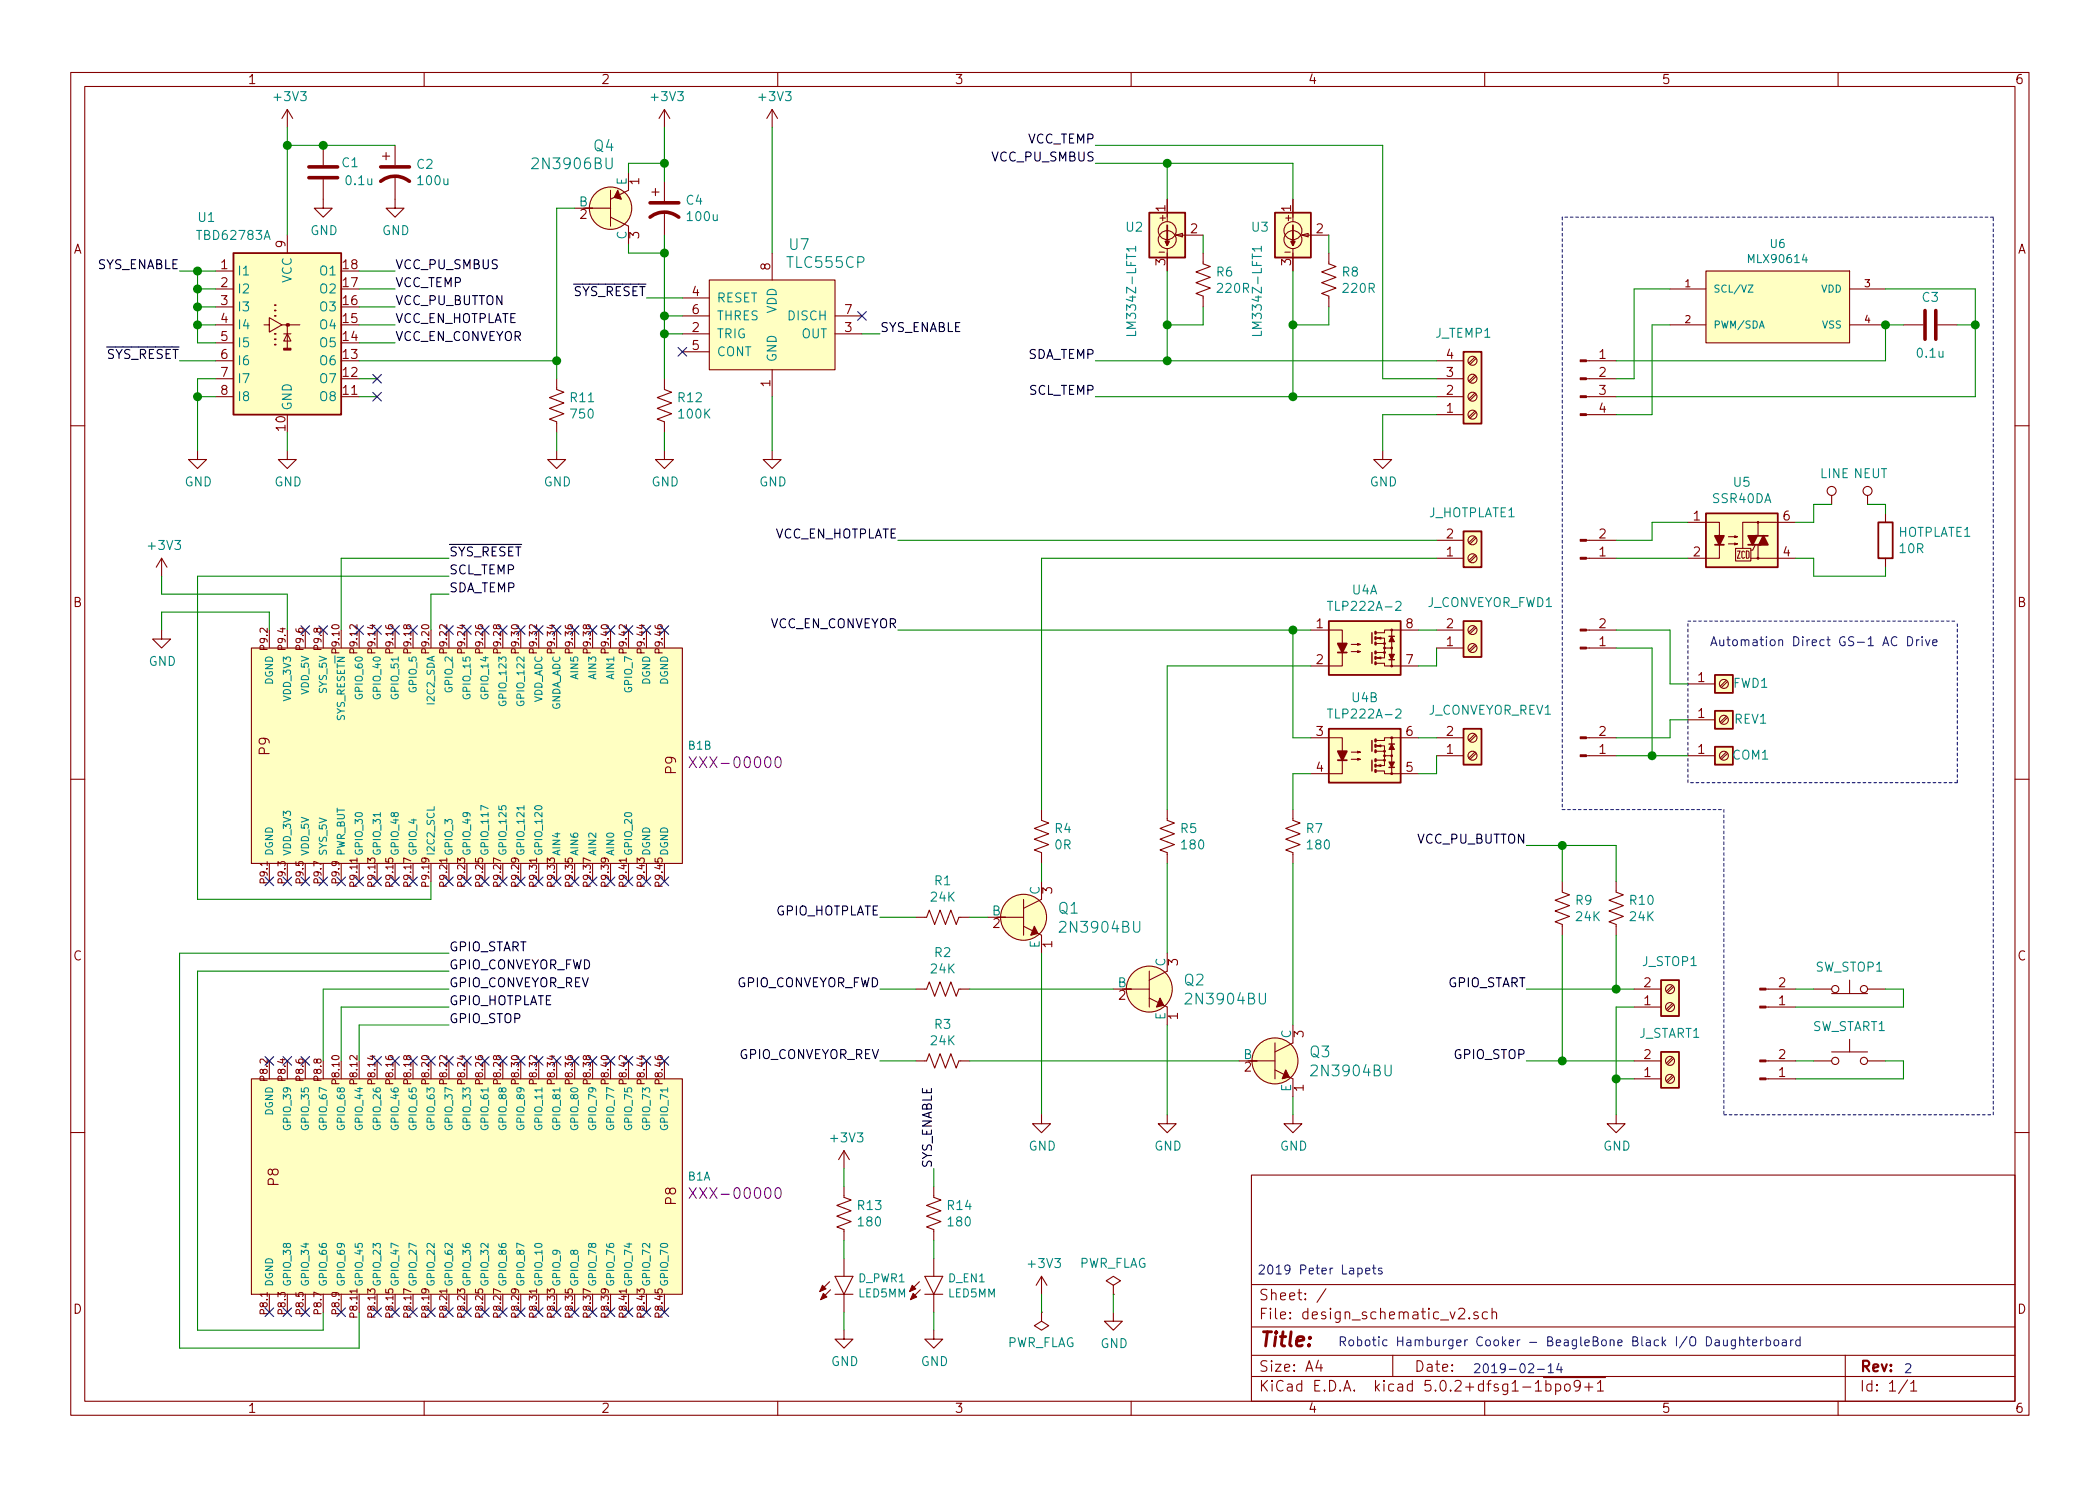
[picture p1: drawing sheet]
EESchema Schematic File Version 4
LIBS:design_schematic_v2-cache
EELAYER 26 0
EELAYER END
$Descr A4 11693 8268
encoding utf-8
Sheet 1 1
Title ""
Date ""
Rev ""
Comp ""
Comment1 ""
Comment2 ""
Comment3 ""
Comment4 ""
$EndDescr
$Comp
L Transistor_Array:TBD62783A U1
U 1 1
P 1600 1800
F 0 "U1" H 1150 2400 50  0000 C CNN
F 1 "TBD62783A" H 1300 2300 50  0000 C CNN
F 2 "Silicon-Standard:DIP18" H 1600 1250 50  0001 C CNN
F 3 "http://toshiba.semicon-storage.com/info/docget.jsp?did=30523&prodName=TBD62783APG" H 1300 2200 50  0001 C CNN
	1    1600 1800
	1    0    0    -1  
$EndComp
$Comp
L dk_Transistors-Bipolar-BJT-Single:2N3904BU Q1
U 1 1
P 5700 5100
F 0 "Q1" H 5888 5153 60  0000 L CNN
F 1 "2N3904BU" H 5888 5047 60  0000 L CNN
F 2 "digikey-footprints:TO-92-3" H 5900 5300 60  0001 L CNN
F 3 "https://www.fairchildsemi.com/datasheets/MM/MMBT3904.pdf" H 5900 5400 60  0001 L CNN
F 4 "2N3904FS-ND" H 5900 5500 60  0001 L CNN "Digi-Key_PN"
F 5 "2N3904BU" H 5900 5600 60  0001 L CNN "MPN"
F 6 "Discrete Semiconductor Products" H 5900 5700 60  0001 L CNN "Category"
F 7 "Transistors - Bipolar (BJT) - Single" H 5900 5800 60  0001 L CNN "Family"
F 8 "https://www.fairchildsemi.com/datasheets/MM/MMBT3904.pdf" H 5900 5900 60  0001 L CNN "DK_Datasheet_Link"
F 9 "/product-detail/en/on-semiconductor/2N3904BU/2N3904FS-ND/1413" H 5900 6000 60  0001 L CNN "DK_Detail_Page"
F 10 "TRANS NPN 40V 0.2A TO-92" H 5900 6100 60  0001 L CNN "Description"
F 11 "ON Semiconductor" H 5900 6200 60  0001 L CNN "Manufacturer"
F 12 "Active" H 5900 6300 60  0001 L CNN "Status"
	1    5700 5100
	1    0    0    -1  
$EndComp
$Comp
L Reference_Current:LM334Z-LFT1 U3
U 1 1
P 7200 1300
F 0 "U3" H 7070 1346 50  0000 R CNN
F 1 "LM334Z-LFT1" V 7000 1250 50  0000 R CNN
F 2 "Silicon-Standard:TO-92" H 7225 1125 50  0001 L CIN
F 3 "http://www.ti.com/lit/ds/symlink/lm134.pdf" H 7200 1300 50  0001 C CIN
	1    7200 1300
	1    0    0    -1  
$EndComp
$Comp
L Relay_SolidState:TLP222A-2 U4
U 1 1
P 7600 3600
F 0 "U4" H 7600 3925 50  0000 C CNN
F 1 "TLP222A-2" H 7600 3834 50  0000 C CNN
F 2 "Silicon-Standard:DIP08" H 7400 3400 50  0001 L CIN
F 3 "https://toshiba.semicon-storage.com/info/docget.jsp?did=17036&prodName=TLP222A" H 7550 3600 50  0001 L CNN
	1    7600 3600
	1    0    0    -1  
$EndComp
$Comp
L Relay_SolidState:TLP222A-2 U4
U 2 1
P 7600 4200
F 0 "U4" H 7600 4525 50  0000 C CNN
F 1 "TLP222A-2" H 7600 4434 50  0000 C CNN
F 2 "Silicon-Standard:DIP08" H 7400 4000 50  0001 L CIN
F 3 "https://toshiba.semicon-storage.com/info/docget.jsp?did=17036&prodName=TLP222A" H 7550 4200 50  0001 L CNN
	2    7600 4200
	1    0    0    -1  
$EndComp
$Comp
L Relay_SolidState:MOC3031M U5
U 1 1
P 9700 3000
F 0 "U5" H 9700 3325 50  0000 C CNN
F 1 "SSR40DA" H 9700 3234 50  0000 C CNN
F 2 "" H 9500 2800 50  0001 L CIN
F 3 "http://www.fairchildsemi.com/ds/MO/MOC3031M.pdf" H 9665 3000 50  0001 L CNN
	1    9700 3000
	1    0    0    -1  
$EndComp
$Comp
L dk_Transistors-Bipolar-BJT-Single:2N3904BU Q2
U 1 1
P 6400 5500
F 0 "Q2" H 6588 5553 60  0000 L CNN
F 1 "2N3904BU" H 6588 5447 60  0000 L CNN
F 2 "digikey-footprints:TO-92-3" H 6600 5700 60  0001 L CNN
F 3 "https://www.fairchildsemi.com/datasheets/MM/MMBT3904.pdf" H 6600 5800 60  0001 L CNN
F 4 "2N3904FS-ND" H 6600 5900 60  0001 L CNN "Digi-Key_PN"
F 5 "2N3904BU" H 6600 6000 60  0001 L CNN "MPN"
F 6 "Discrete Semiconductor Products" H 6600 6100 60  0001 L CNN "Category"
F 7 "Transistors - Bipolar (BJT) - Single" H 6600 6200 60  0001 L CNN "Family"
F 8 "https://www.fairchildsemi.com/datasheets/MM/MMBT3904.pdf" H 6600 6300 60  0001 L CNN "DK_Datasheet_Link"
F 9 "/product-detail/en/on-semiconductor/2N3904BU/2N3904FS-ND/1413" H 6600 6400 60  0001 L CNN "DK_Detail_Page"
F 10 "TRANS NPN 40V 0.2A TO-92" H 6600 6500 60  0001 L CNN "Description"
F 11 "ON Semiconductor" H 6600 6600 60  0001 L CNN "Manufacturer"
F 12 "Active" H 6600 6700 60  0001 L CNN "Status"
	1    6400 5500
	1    0    0    -1  
$EndComp
$Comp
L dk_Transistors-Bipolar-BJT-Single:2N3904BU Q3
U 1 1
P 7100 5900
F 0 "Q3" H 7288 5953 60  0000 L CNN
F 1 "2N3904BU" H 7288 5847 60  0000 L CNN
F 2 "digikey-footprints:TO-92-3" H 7300 6100 60  0001 L CNN
F 3 "https://www.fairchildsemi.com/datasheets/MM/MMBT3904.pdf" H 7300 6200 60  0001 L CNN
F 4 "2N3904FS-ND" H 7300 6300 60  0001 L CNN "Digi-Key_PN"
F 5 "2N3904BU" H 7300 6400 60  0001 L CNN "MPN"
F 6 "Discrete Semiconductor Products" H 7300 6500 60  0001 L CNN "Category"
F 7 "Transistors - Bipolar (BJT) - Single" H 7300 6600 60  0001 L CNN "Family"
F 8 "https://www.fairchildsemi.com/datasheets/MM/MMBT3904.pdf" H 7300 6700 60  0001 L CNN "DK_Datasheet_Link"
F 9 "/product-detail/en/on-semiconductor/2N3904BU/2N3904FS-ND/1413" H 7300 6800 60  0001 L CNN "DK_Detail_Page"
F 10 "TRANS NPN 40V 0.2A TO-92" H 7300 6900 60  0001 L CNN "Description"
F 11 "ON Semiconductor" H 7300 7000 60  0001 L CNN "Manufacturer"
F 12 "Active" H 7300 7100 60  0001 L CNN "Status"
	1    7100 5900
	1    0    0    -1  
$EndComp
$Comp
L Connector:Screw_Terminal_01x04 J_TEMP1
U 1 1
P 8200 2200
F 0 "J_TEMP1" H 8150 1850 50  0000 C CNN
F 1 "Screw_Terminal_01x04" H 8280 2101 50  0001 L CNN
F 2 "TerminalBlock_TE-Connectivity:TerminalBlock_TE_282834-4_1x04_P2.54mm_Horizontal" H 8200 2200 50  0001 C CNN
F 3 "~" H 8200 2200 50  0001 C CNN
	1    8200 2200
	1    0    0    1   
$EndComp
$Comp
L Device:R_US R4
U 1 1
P 5800 4650
F 0 "R4" H 5868 4696 50  0000 L CNN
F 1 "0R" H 5868 4605 50  0000 L CNN
F 2 "Resistor_THT:R_Axial_DIN0207_L6.3mm_D2.5mm_P2.54mm_Vertical" V 5840 4640 50  0001 C CNN
F 3 "~" H 5800 4650 50  0001 C CNN
	1    5800 4650
	1    0    0    -1  
$EndComp
$Comp
L Device:R_US R1
U 1 1
P 5250 5100
F 0 "R1" V 5045 5100 50  0000 C CNN
F 1 "24K" V 5136 5100 50  0000 C CNN
F 2 "Resistor_THT:R_Axial_DIN0207_L6.3mm_D2.5mm_P2.54mm_Vertical" V 5290 5090 50  0001 C CNN
F 3 "~" H 5250 5100 50  0001 C CNN
	1    5250 5100
	0    1    1    0   
$EndComp
$Comp
L Device:R_US R8
U 1 1
P 7400 1550
F 0 "R8" H 7468 1596 50  0000 L CNN
F 1 "220R" H 7468 1505 50  0000 L CNN
F 2 "Resistor_THT:R_Axial_DIN0207_L6.3mm_D2.5mm_P2.54mm_Vertical" V 7440 1540 50  0001 C CNN
F 3 "~" H 7400 1550 50  0001 C CNN
	1    7400 1550
	1    0    0    -1  
$EndComp
$Comp
L Device:R_US R5
U 1 1
P 6500 4650
F 0 "R5" H 6568 4696 50  0000 L CNN
F 1 "180" H 6568 4605 50  0000 L CNN
F 2 "Resistor_THT:R_Axial_DIN0207_L6.3mm_D2.5mm_P2.54mm_Vertical" V 6540 4640 50  0001 C CNN
F 3 "~" H 6500 4650 50  0001 C CNN
	1    6500 4650
	1    0    0    -1  
$EndComp
$Comp
L Device:R_US R7
U 1 1
P 7200 4650
F 0 "R7" H 7268 4696 50  0000 L CNN
F 1 "180" H 7268 4605 50  0000 L CNN
F 2 "Resistor_THT:R_Axial_DIN0207_L6.3mm_D2.5mm_P2.54mm_Vertical" V 7240 4640 50  0001 C CNN
F 3 "~" H 7200 4650 50  0001 C CNN
	1    7200 4650
	1    0    0    -1  
$EndComp
$Comp
L Device:R_US R2
U 1 1
P 5250 5500
F 0 "R2" V 5045 5500 50  0000 C CNN
F 1 "24K" V 5136 5500 50  0000 C CNN
F 2 "Resistor_THT:R_Axial_DIN0207_L6.3mm_D2.5mm_P2.54mm_Vertical" V 5290 5490 50  0001 C CNN
F 3 "~" H 5250 5500 50  0001 C CNN
	1    5250 5500
	0    1    1    0   
$EndComp
$Comp
L Device:R_US R3
U 1 1
P 5250 5900
F 0 "R3" V 5045 5900 50  0000 C CNN
F 1 "24K" V 5136 5900 50  0000 C CNN
F 2 "Resistor_THT:R_Axial_DIN0207_L6.3mm_D2.5mm_P2.54mm_Vertical" V 5290 5890 50  0001 C CNN
F 3 "~" H 5250 5900 50  0001 C CNN
	1    5250 5900
	0    1    1    0   
$EndComp
$Comp
L Connector:Screw_Terminal_01x02 J_CONVEYOR_FWD1
U 1 1
P 8200 3600
F 0 "J_CONVEYOR_FWD1" H 8300 3350 50  0000 C CNN
F 1 "Screw_Terminal_01x02" H 8280 3501 50  0001 L CNN
F 2 "TerminalBlock_TE-Connectivity:TerminalBlock_TE_282834-2_1x02_P2.54mm_Horizontal" H 8200 3600 50  0001 C CNN
F 3 "~" H 8200 3600 50  0001 C CNN
	1    8200 3600
	1    0    0    1   
$EndComp
$Comp
L Connector:Screw_Terminal_01x02 J_CONVEYOR_REV1
U 1 1
P 8200 4200
F 0 "J_CONVEYOR_REV1" H 8300 3950 50  0000 C CNN
F 1 "Screw_Terminal_01x02" H 8280 4101 50  0001 L CNN
F 2 "TerminalBlock_TE-Connectivity:TerminalBlock_TE_282834-2_1x02_P2.54mm_Horizontal" H 8200 4200 50  0001 C CNN
F 3 "~" H 8200 4200 50  0001 C CNN
	1    8200 4200
	1    0    0    1   
$EndComp
$Comp
L Connector:Screw_Terminal_01x02 J_HOTPLATE1
U 1 1
P 8200 3100
F 0 "J_HOTPLATE1" H 8200 2850 50  0000 C CNN
F 1 "Screw_Terminal_01x02" H 8280 3001 50  0001 L CNN
F 2 "TerminalBlock_TE-Connectivity:TerminalBlock_TE_282834-2_1x02_P2.54mm_Horizontal" H 8200 3100 50  0001 C CNN
F 3 "~" H 8200 3100 50  0001 C CNN
	1    8200 3100
	1    0    0    1   
$EndComp
$Comp
L power:GND #PWR0101
U 1 1
P 7200 6200
F 0 "#PWR0101" H 7200 5950 50  0001 C CNN
F 1 "GND" H 7205 6027 50  0000 C CNN
F 2 "" H 7200 6200 50  0001 C CNN
F 3 "" H 7200 6200 50  0001 C CNN
	1    7200 6200
	1    0    0    -1  
$EndComp
$Comp
L power:GND #PWR0102
U 1 1
P 6500 6200
F 0 "#PWR0102" H 6500 5950 50  0001 C CNN
F 1 "GND" H 6505 6027 50  0000 C CNN
F 2 "" H 6500 6200 50  0001 C CNN
F 3 "" H 6500 6200 50  0001 C CNN
	1    6500 6200
	1    0    0    -1  
$EndComp
Wire Wire Line
	7200 6200 7200 6100
Wire Wire Line
	6500 6200 6500 5700
Wire Wire Line
	5800 6200 5800 5300
Wire Wire Line
	5400 5900 6900 5900
Wire Wire Line
	6200 5500 5400 5500
Wire Wire Line
	5400 5100 5500 5100
Wire Wire Line
	5800 4900 5800 4800
Wire Wire Line
	6500 5300 6500 4800
Wire Wire Line
	7200 5700 7200 4800
Wire Wire Line
	7200 4500 7200 4300
Wire Wire Line
	7200 4300 7300 4300
Wire Wire Line
	6500 4500 6500 3700
Wire Wire Line
	6500 3700 7300 3700
Wire Wire Line
	5800 4500 5800 3100
Wire Wire Line
	5800 3100 8000 3100
Wire Wire Line
	7900 3500 8000 3500
Wire Wire Line
	7900 3700 8000 3700
Wire Wire Line
	8000 3700 8000 3600
Wire Wire Line
	7900 4100 8000 4100
Wire Wire Line
	7900 4300 8000 4300
Wire Wire Line
	8000 4300 8000 4200
Text Label 5000 3000 2    50   ~ 0
VCC_EN_HOTPLATE
Wire Wire Line
	7300 4100 7200 4100
Text Label 5000 3500 2    50   ~ 0
VCC_EN_CONVEYOR
Wire Wire Line
	7200 1500 7200 1800
Wire Wire Line
	7400 1700 7400 1800
Wire Wire Line
	7400 1800 7200 1800
Connection ~ 7200 1800
Wire Wire Line
	7400 1400 7400 1300
$Comp
L Reference_Current:LM334Z-LFT1 U2
U 1 1
P 6500 1300
F 0 "U2" H 6370 1346 50  0000 R CNN
F 1 "LM334Z-LFT1" V 6300 1250 50  0000 R CNN
F 2 "Silicon-Standard:TO-92" H 6525 1125 50  0001 L CIN
F 3 "http://www.ti.com/lit/ds/symlink/lm134.pdf" H 6500 1300 50  0001 C CIN
	1    6500 1300
	1    0    0    -1  
$EndComp
$Comp
L Device:R_US R6
U 1 1
P 6700 1550
F 0 "R6" H 6768 1596 50  0000 L CNN
F 1 "220R" H 6768 1505 50  0000 L CNN
F 2 "Resistor_THT:R_Axial_DIN0207_L6.3mm_D2.5mm_P2.54mm_Vertical" V 6740 1540 50  0001 C CNN
F 3 "~" H 6700 1550 50  0001 C CNN
	1    6700 1550
	1    0    0    -1  
$EndComp
Wire Wire Line
	6500 1500 6500 1800
Wire Wire Line
	6700 1700 6700 1800
Wire Wire Line
	6700 1800 6500 1800
Connection ~ 6500 1800
Wire Wire Line
	6700 1400 6700 1300
$Comp
L power:GND #PWR0103
U 1 1
P 7700 2500
F 0 "#PWR0103" H 7700 2250 50  0001 C CNN
F 1 "GND" H 7705 2327 50  0000 C CNN
F 2 "" H 7700 2500 50  0001 C CNN
F 3 "" H 7700 2500 50  0001 C CNN
	1    7700 2500
	1    0    0    -1  
$EndComp
Wire Wire Line
	6500 1100 6500 900 
Text Label 6100 900  2    50   ~ 0
VCC_PU_SMBUS
Wire Wire Line
	7200 1100 7200 900 
Text Label 6100 800  2    50   ~ 0
VCC_TEMP
Wire Wire Line
	7700 2500 7700 2300
Wire Wire Line
	6500 1800 6500 2000
Wire Wire Line
	7200 1800 7200 2200
Wire Wire Line
	6500 900  7200 900 
Wire Wire Line
	7700 800  7700 2100
Wire Wire Line
	6500 2000 8000 2000
Wire Wire Line
	7700 2100 8000 2100
Wire Wire Line
	7200 2200 8000 2200
Wire Wire Line
	7700 2300 8000 2300
Wire Wire Line
	5000 3500 7200 3500
Wire Wire Line
	7200 4100 7200 3500
Connection ~ 7200 3500
Wire Wire Line
	7200 3500 7300 3500
Wire Wire Line
	5000 3000 8000 3000
Text Label 4900 5100 2    50   ~ 0
GPIO_HOTPLATE
Text Label 6100 2000 2    50   ~ 0
SDA_TEMP
Text Label 6100 2200 2    50   ~ 0
SCL_TEMP
Text Label 4900 5500 2    50   ~ 0
GPIO_CONVEYOR_FWD
Text Label 4900 5900 2    50   ~ 0
GPIO_CONVEYOR_REV
Wire Wire Line
	4900 5100 5100 5100
Wire Wire Line
	4900 5500 5100 5500
Wire Wire Line
	4900 5900 5100 5900
Connection ~ 6500 900 
Connection ~ 6500 2000
Connection ~ 7200 2200
$Comp
L Device:R_US R9
U 1 1
P 8700 5050
F 0 "R9" H 8768 5096 50  0000 L CNN
F 1 "24K" H 8768 5005 50  0000 L CNN
F 2 "Resistor_THT:R_Axial_DIN0207_L6.3mm_D2.5mm_P2.54mm_Vertical" V 8740 5040 50  0001 C CNN
F 3 "~" H 8700 5050 50  0001 C CNN
	1    8700 5050
	1    0    0    -1  
$EndComp
$Comp
L Device:R_US R10
U 1 1
P 9000 5050
F 0 "R10" H 9068 5096 50  0000 L CNN
F 1 "24K" H 9068 5005 50  0000 L CNN
F 2 "Resistor_THT:R_Axial_DIN0207_L6.3mm_D2.5mm_P2.54mm_Vertical" V 9040 5040 50  0001 C CNN
F 3 "~" H 9000 5050 50  0001 C CNN
	1    9000 5050
	1    0    0    -1  
$EndComp
Text Label 8500 4700 2    50   ~ 0
VCC_PU_BUTTON
$Comp
L Connector:Screw_Terminal_01x02 J_STOP1
U 1 1
P 9300 5600
F 0 "J_STOP1" H 9300 5350 50  0000 C CNN
F 1 "Screw_Terminal_01x02" H 9380 5501 50  0001 L CNN
F 2 "TerminalBlock_TE-Connectivity:TerminalBlock_TE_282834-2_1x02_P2.54mm_Horizontal" H 9300 5600 50  0001 C CNN
F 3 "~" H 9300 5600 50  0001 C CNN
	1    9300 5600
	1    0    0    1   
$EndComp
$Comp
L Connector:Screw_Terminal_01x02 J_START1
U 1 1
P 9300 6000
F 0 "J_START1" H 9300 5750 50  0000 C CNN
F 1 "Screw_Terminal_01x02" H 9380 5901 50  0001 L CNN
F 2 "TerminalBlock_TE-Connectivity:TerminalBlock_TE_282834-2_1x02_P2.54mm_Horizontal" H 9300 6000 50  0001 C CNN
F 3 "~" H 9300 6000 50  0001 C CNN
	1    9300 6000
	1    0    0    1   
$EndComp
$Comp
L power:GND #PWR0104
U 1 1
P 9000 6200
F 0 "#PWR0104" H 9000 5950 50  0001 C CNN
F 1 "GND" H 9005 6027 50  0000 C CNN
F 2 "" H 9000 6200 50  0001 C CNN
F 3 "" H 9000 6200 50  0001 C CNN
	1    9000 6200
	1    0    0    -1  
$EndComp
Wire Wire Line
	9000 6200 9000 6000
Wire Wire Line
	9000 6000 9100 6000
Wire Wire Line
	9100 5500 9000 5500
Wire Wire Line
	9000 5500 9000 5200
Wire Wire Line
	9100 5600 9000 5600
Wire Wire Line
	9000 5600 9000 6000
Connection ~ 9000 6000
Wire Wire Line
	9100 5900 8700 5900
Wire Wire Line
	8700 4700 8500 4700
Wire Wire Line
	8700 4700 8700 4900
Wire Wire Line
	9000 4700 9000 4900
Wire Wire Line
	8700 4700 9000 4700
Connection ~ 8700 4700
Wire Wire Line
	9000 5500 8500 5500
Connection ~ 9000 5500
Wire Wire Line
	8700 5900 8500 5900
Connection ~ 8700 5900
Text Label 8500 5500 2    50   ~ 0
GPIO_START
Text Label 8500 5900 2    50   ~ 0
GPIO_STOP
$Comp
L power:GND #PWR0105
U 1 1
P 1600 2500
F 0 "#PWR0105" H 1600 2250 50  0001 C CNN
F 1 "GND" H 1605 2327 50  0000 C CNN
F 2 "" H 1600 2500 50  0001 C CNN
F 3 "" H 1600 2500 50  0001 C CNN
	1    1600 2500
	1    0    0    -1  
$EndComp
Text Label 2200 1800 0    50   ~ 0
VCC_EN_HOTPLATE
Text Label 2200 1900 0    50   ~ 0
VCC_EN_CONVEYOR
Text Label 2200 1700 0    50   ~ 0
VCC_PU_BUTTON
Text Label 2200 1500 0    50   ~ 0
VCC_PU_SMBUS
Text Label 2200 1600 0    50   ~ 0
VCC_TEMP
Wire Wire Line
	2000 1500 2200 1500
Wire Wire Line
	2000 1600 2200 1600
Wire Wire Line
	2000 1700 2200 1700
Wire Wire Line
	2000 1800 2200 1800
Wire Wire Line
	2000 1900 2200 1900
Wire Wire Line
	2000 2100 2100 2100
Wire Wire Line
	2000 2200 2100 2200
Wire Wire Line
	1600 2500 1600 2400
$Comp
L power:GND #PWR0106
U 1 1
P 1100 2500
F 0 "#PWR0106" H 1100 2250 50  0001 C CNN
F 1 "GND" H 1105 2327 50  0000 C CNN
F 2 "" H 1100 2500 50  0001 C CNN
F 3 "" H 1100 2500 50  0001 C CNN
	1    1100 2500
	1    0    0    -1  
$EndComp
Wire Wire Line
	1200 2100 1100 2100
Wire Wire Line
	1100 2100 1100 2200
Wire Wire Line
	1200 2200 1100 2200
Connection ~ 1100 2200
Wire Wire Line
	1100 2200 1100 2500
Wire Wire Line
	1200 1500 1100 1500
Wire Wire Line
	1200 1900 1100 1900
Wire Wire Line
	1100 1900 1100 1800
Connection ~ 1100 1500
Wire Wire Line
	1100 1500 1000 1500
Wire Wire Line
	1200 1800 1100 1800
Connection ~ 1100 1800
Wire Wire Line
	1100 1800 1100 1700
Wire Wire Line
	1200 1700 1100 1700
Connection ~ 1100 1700
Wire Wire Line
	1100 1700 1100 1600
Wire Wire Line
	1200 1600 1100 1600
Connection ~ 1100 1600
Wire Wire Line
	1100 1600 1100 1500
$Comp
L power:GND #PWR0107
U 1 1
P 900 3500
F 0 "#PWR0107" H 900 3250 50  0001 C CNN
F 1 "GND" H 905 3327 50  0000 C CNN
F 2 "" H 900 3500 50  0001 C CNN
F 3 "" H 900 3500 50  0001 C CNN
	1    900  3500
	1    0    0    -1  
$EndComp
$Comp
L power:+3V3 #PWR0108
U 1 1
P 900 3200
F 0 "#PWR0108" H 900 3050 50  0001 C CNN
F 1 "+3V3" H 915 3373 50  0000 C CNN
F 2 "" H 900 3200 50  0001 C CNN
F 3 "" H 900 3200 50  0001 C CNN
	1    900  3200
	1    0    0    -1  
$EndComp
Text Label 2500 3100 0    50   ~ 0
~SYS_RESET
Text Label 2500 5600 0    50   ~ 0
GPIO_HOTPLATE
Text Label 2500 5400 0    50   ~ 0
GPIO_CONVEYOR_FWD
Text Label 2500 5500 0    50   ~ 0
GPIO_CONVEYOR_REV
Text Label 2500 5700 0    50   ~ 0
GPIO_STOP
Text Label 2500 5300 0    50   ~ 0
GPIO_START
Wire Wire Line
	2000 7500 2000 7300
Text Label 2500 3300 0    50   ~ 0
SDA_TEMP
Text Label 2500 3200 0    50   ~ 0
SCL_TEMP
$Comp
L SparkFun-Sensors:MLX90614 U6
U 1 1
P 9900 1700
F 0 "U6" H 9900 2054 45  0000 C CNN
F 1 "MLX90614" H 9900 1970 45  0000 C CNN
F 2 "" H 9900 2050 20  0001 C CNN
F 3 "" H 9900 1700 60  0001 C CNN
F 4 "COMP-09719" H 9900 1419 60  0001 C CNN "Field4"
	1    9900 1700
	-1   0    0    -1  
$EndComp
$Comp
L Device:C C3
U 1 1
P 10750 1800
F 0 "C3" V 10900 1800 50  0000 C CNN
F 1 "0.1u" V 10589 1800 50  0000 C CNN
F 2 "" H 10788 1650 50  0001 C CNN
F 3 "~" H 10750 1800 50  0001 C CNN
	1    10750 1800
	0    1    -1   0   
$EndComp
$Comp
L Connector:Conn_01x04_Male J1
U 1 1
P 8800 2100
F 0 "J1" H 8950 1650 50  0001 R CNN
F 1 "Conn_01x04_Male" H 8950 1750 50  0001 R CNN
F 2 "" H 8800 2100 50  0001 C CNN
F 3 "~" H 8800 2100 50  0001 C CNN
	1    8800 2100
	1    0    0    -1  
$EndComp
Wire Wire Line
	10500 1800 10600 1800
Wire Wire Line
	10900 1800 11000 1800
Wire Wire Line
	10500 1600 11000 1600
Wire Wire Line
	11000 1600 11000 1800
$Comp
L Device:R HOTPLATE1
U 1 1
P 10500 3000
F 0 "HOTPLATE1" H 10570 3046 50  0000 L CNN
F 1 "10R" H 10570 2955 50  0000 L CNN
F 2 "" V 10430 3000 50  0001 C CNN
F 3 "~" H 10500 3000 50  0001 C CNN
	1    10500 3000
	1    0    0    -1  
$EndComp
$Comp
L power:LINE #PWR0109
U 1 1
P 10200 2800
F 0 "#PWR0109" H 10200 2650 50  0001 C CNN
F 1 "LINE" H 10217 2973 50  0000 C CNN
F 2 "" H 10200 2800 50  0001 C CNN
F 3 "" H 10200 2800 50  0001 C CNN
	1    10200 2800
	1    0    0    -1  
$EndComp
$Comp
L power:NEUT #PWR0110
U 1 1
P 10400 2800
F 0 "#PWR0110" H 10400 2650 50  0001 C CNN
F 1 "NEUT" H 10417 2973 50  0000 C CNN
F 2 "" H 10400 2800 50  0001 C CNN
F 3 "" H 10400 2800 50  0001 C CNN
	1    10400 2800
	1    0    0    -1  
$EndComp
Wire Wire Line
	10000 2900 10100 2900
Wire Wire Line
	10100 2900 10100 2800
Wire Wire Line
	10100 2800 10200 2800
Wire Wire Line
	10400 2800 10500 2800
Wire Wire Line
	10500 2800 10500 2850
Wire Wire Line
	10000 3100 10100 3100
Wire Wire Line
	10100 3100 10100 3200
Wire Wire Line
	10100 3200 10500 3200
Wire Wire Line
	10500 3200 10500 3150
Wire Wire Line
	10500 1800 10500 2000
Wire Wire Line
	10500 2000 9000 2000
Connection ~ 10500 1800
Connection ~ 11000 1800
Wire Wire Line
	9000 2200 11000 2200
Wire Wire Line
	11000 1800 11000 2200
Wire Wire Line
	9300 1800 9200 1800
Wire Wire Line
	9200 1800 9200 2300
Wire Wire Line
	9200 2300 9000 2300
Wire Wire Line
	9000 2100 9100 2100
Wire Wire Line
	9100 2100 9100 1600
Wire Wire Line
	9100 1600 9300 1600
$Comp
L Connector:Conn_01x02_Male J2
U 1 1
P 8800 3100
F 0 "J2" H 9000 2850 50  0001 R CNN
F 1 "Conn_01x02_Male" H 9000 2900 50  0001 R CNN
F 2 "" H 8800 3100 50  0001 C CNN
F 3 "~" H 8800 3100 50  0001 C CNN
	1    8800 3100
	1    0    0    1   
$EndComp
Wire Wire Line
	9000 3100 9400 3100
Wire Wire Line
	9000 3000 9200 3000
Wire Wire Line
	9200 3000 9200 2900
Wire Wire Line
	9200 2900 9400 2900
Wire Notes Line
	9400 4350 9400 3450
Text Notes 10800 3600 2    50   ~ 0
Automation Direct GS-1 AC Drive
$Comp
L Connector:Conn_01x02_Male J3
U 1 1
P 8800 3600
F 0 "J3" H 9000 3350 50  0001 R CNN
F 1 "Conn_01x02_Male" H 9000 3400 50  0001 R CNN
F 2 "" H 8800 3600 50  0001 C CNN
F 3 "~" H 8800 3600 50  0001 C CNN
	1    8800 3600
	1    0    0    1   
$EndComp
Wire Notes Line
	10900 4350 10900 3450
Wire Notes Line
	9400 3450 10900 3450
Wire Notes Line
	10900 4350 9400 4350
$Comp
L Connector:Screw_Terminal_01x01 FWD1
U 1 1
P 9600 3800
F 0 "FWD1" H 9750 3800 50  0000 C CNN
F 1 "Screw_Terminal_01x01" H 9520 3666 50  0001 C CNN
F 2 "" H 9600 3800 50  0001 C CNN
F 3 "~" H 9600 3800 50  0001 C CNN
	1    9600 3800
	1    0    0    1   
$EndComp
$Comp
L Connector:Screw_Terminal_01x01 REV1
U 1 1
P 9600 4000
F 0 "REV1" H 9750 4000 50  0000 C CNN
F 1 "Screw_Terminal_01x01" H 9520 3866 50  0001 C CNN
F 2 "" H 9600 4000 50  0001 C CNN
F 3 "~" H 9600 4000 50  0001 C CNN
	1    9600 4000
	1    0    0    1   
$EndComp
$Comp
L Connector:Screw_Terminal_01x01 COM1
U 1 1
P 9600 4200
F 0 "COM1" H 9750 4200 50  0000 C CNN
F 1 "Screw_Terminal_01x01" H 9520 4066 50  0001 C CNN
F 2 "" H 9600 4200 50  0001 C CNN
F 3 "~" H 9600 4200 50  0001 C CNN
	1    9600 4200
	1    0    0    1   
$EndComp
$Comp
L Connector:Conn_01x02_Male J4
U 1 1
P 8800 4200
F 0 "J4" H 9000 3950 50  0001 R CNN
F 1 "Conn_01x02_Male" H 9000 4000 50  0001 R CNN
F 2 "" H 8800 4200 50  0001 C CNN
F 3 "~" H 8800 4200 50  0001 C CNN
	1    8800 4200
	1    0    0    1   
$EndComp
Wire Wire Line
	9400 3800 9300 3800
Wire Wire Line
	9300 3800 9300 3500
Wire Wire Line
	9000 3500 9300 3500
Wire Wire Line
	9000 4200 9200 4200
Wire Wire Line
	9000 3600 9200 3600
Wire Wire Line
	9200 3600 9200 4200
Connection ~ 9200 4200
Wire Wire Line
	9200 4200 9400 4200
Wire Wire Line
	9400 4000 9300 4000
Wire Wire Line
	9300 4000 9300 4100
Wire Wire Line
	9300 4100 9000 4100
Wire Wire Line
	1800 7300 1800 7400
Wire Wire Line
	2400 5000 2400 4900
Wire Wire Line
	8700 5200 8700 5900
Wire Wire Line
	1900 5900 1900 5600
Wire Wire Line
	1500 3400 1500 3500
Wire Wire Line
	1600 3500 1600 3300
Wire Wire Line
	900  3500 900  3400
Wire Wire Line
	900  3300 900  3200
Wire Wire Line
	900  3300 1600 3300
Wire Wire Line
	900  3400 1500 3400
Wire Wire Line
	2500 3300 2400 3300
Wire Wire Line
	2400 3300 2400 3500
Wire Wire Line
	1900 3500 1900 3100
Wire Wire Line
	1900 3100 2500 3100
Wire Wire Line
	2400 5000 1100 5000
Wire Wire Line
	1100 5000 1100 3200
Wire Wire Line
	1100 3200 2500 3200
Wire Wire Line
	2000 5900 2000 5700
Wire Wire Line
	1800 5500 1800 5900
Wire Wire Line
	1100 5400 1100 7400
Wire Wire Line
	1100 7400 1800 7400
Wire Wire Line
	1000 7500 1000 5300
Wire Wire Line
	1000 7500 2000 7500
Wire Wire Line
	2000 5700 2500 5700
Wire Wire Line
	1900 5600 2500 5600
Wire Wire Line
	1800 5500 2500 5500
Wire Wire Line
	1100 5400 2500 5400
Wire Wire Line
	1000 5300 2500 5300
$Comp
L Switch:SW_Push_Open SW_STOP1
U 1 1
P 10300 5500
F 0 "SW_STOP1" H 10300 5624 50  0000 C CNN
F 1 "SW_Push_Open" H 10300 5624 50  0001 C CNN
F 2 "" H 10300 5700 50  0001 C CNN
F 3 "" H 10300 5700 50  0001 C CNN
	1    10300 5500
	1    0    0    -1  
$EndComp
$Comp
L Switch:SW_Push SW_START1
U 1 1
P 10300 5900
F 0 "SW_START1" H 10300 6093 50  0000 C CNN
F 1 "SW_Push" H 10300 6094 50  0001 C CNN
F 2 "" H 10300 6100 50  0001 C CNN
F 3 "" H 10300 6100 50  0001 C CNN
	1    10300 5900
	1    0    0    -1  
$EndComp
$Comp
L Connector:Conn_01x02_Male J5
U 1 1
P 9800 5600
F 0 "J5" H 10000 5350 50  0001 R CNN
F 1 "Conn_01x02_Male" H 10000 5400 50  0001 R CNN
F 2 "" H 9800 5600 50  0001 C CNN
F 3 "~" H 9800 5600 50  0001 C CNN
	1    9800 5600
	1    0    0    1   
$EndComp
$Comp
L Connector:Conn_01x02_Male J6
U 1 1
P 9800 6000
F 0 "J6" H 10000 5750 50  0001 R CNN
F 1 "Conn_01x02_Male" H 10000 5800 50  0001 R CNN
F 2 "" H 9800 6000 50  0001 C CNN
F 3 "~" H 9800 6000 50  0001 C CNN
	1    9800 6000
	1    0    0    1   
$EndComp
Wire Wire Line
	10000 5500 10100 5500
Wire Wire Line
	10000 5600 10600 5600
Wire Wire Line
	10600 5600 10600 5500
Wire Wire Line
	10600 5500 10500 5500
Wire Wire Line
	10100 5900 10000 5900
Wire Wire Line
	10000 6000 10600 6000
Wire Wire Line
	10600 6000 10600 5900
Wire Wire Line
	10600 5900 10500 5900
Wire Notes Line
	8700 4500 9600 4500
Wire Notes Line
	9600 4500 9600 6200
Wire Notes Line
	9600 6200 11100 6200
Wire Notes Line
	11100 6200 11100 1200
Wire Notes Line
	11100 1200 8700 1200
Wire Notes Line
	8700 1200 8700 4500
$Comp
L SparkFun-Boards:SPARKFUN_BEAGLE_BONE_BLACK_CAPE B1
U 1 1
P 2500 6600
F 0 "B1" V 2553 5272 45  0000 R CNN
F 1 "SPARKFUN_BEAGLE_BONE_BLACK_CAPE" H 1900 5200 45  0001 L BNN
F 2 "Boards:BEAGLE_BONE_BLACK_CAPE" H 2500 7800 20  0001 C CNN
F 3 "" H 2500 6600 50  0001 C CNN
F 4 "XXX-00000" V 2458 5272 60  0000 R CNN "Field4"
	1    2500 6600
	0    -1   -1   0   
$EndComp
$Comp
L SparkFun-Boards:SPARKFUN_BEAGLE_BONE_BLACK_CAPE B1
U 2 1
P 2500 4200
F 0 "B1" V 2553 2872 45  0000 R CNN
F 1 "SPARKFUN_BEAGLE_BONE_BLACK_CAPE" H 1900 2800 45  0001 L BNN
F 2 "Boards:BEAGLE_BONE_BLACK_CAPE" H 2500 5400 20  0001 C CNN
F 3 "" H 2500 4200 50  0001 C CNN
F 4 "XXX-00000" V 2458 2872 60  0000 R CNN "Field4"
	2    2500 4200
	0    -1   -1   0   
$EndComp
NoConn ~ 1700 3500
NoConn ~ 1800 3500
NoConn ~ 2000 3500
NoConn ~ 2100 3500
NoConn ~ 2200 3500
NoConn ~ 2300 3500
NoConn ~ 2500 3500
NoConn ~ 2600 3500
NoConn ~ 2700 3500
NoConn ~ 2800 3500
NoConn ~ 2900 3500
NoConn ~ 3000 3500
NoConn ~ 3100 3500
NoConn ~ 3200 3500
NoConn ~ 3300 3500
NoConn ~ 3400 3500
NoConn ~ 3500 3500
NoConn ~ 3600 3500
NoConn ~ 3700 3500
NoConn ~ 1500 4900
NoConn ~ 1600 4900
NoConn ~ 1700 4900
NoConn ~ 1800 4900
NoConn ~ 1900 4900
NoConn ~ 2000 4900
NoConn ~ 2100 4900
NoConn ~ 2200 4900
NoConn ~ 2300 4900
NoConn ~ 2500 4900
NoConn ~ 2600 4900
NoConn ~ 2700 4900
NoConn ~ 2800 4900
NoConn ~ 2900 4900
NoConn ~ 3000 4900
NoConn ~ 3100 4900
NoConn ~ 3200 4900
NoConn ~ 3300 4900
NoConn ~ 3400 4900
NoConn ~ 3500 4900
NoConn ~ 3600 4900
NoConn ~ 3700 4900
NoConn ~ 1500 5900
NoConn ~ 1600 5900
NoConn ~ 1700 5900
NoConn ~ 2100 5900
NoConn ~ 2200 5900
NoConn ~ 2300 5900
NoConn ~ 2400 5900
NoConn ~ 2500 5900
NoConn ~ 2600 5900
NoConn ~ 2700 5900
NoConn ~ 2800 5900
NoConn ~ 2900 5900
NoConn ~ 3000 5900
NoConn ~ 3100 5900
NoConn ~ 3200 5900
NoConn ~ 3300 5900
NoConn ~ 3400 5900
NoConn ~ 3500 5900
NoConn ~ 3600 5900
NoConn ~ 3700 5900
NoConn ~ 1500 7300
NoConn ~ 1600 7300
NoConn ~ 1700 7300
NoConn ~ 1900 7300
NoConn ~ 2100 7300
NoConn ~ 2200 7300
NoConn ~ 2300 7300
NoConn ~ 2400 7300
NoConn ~ 2500 7300
NoConn ~ 2600 7300
NoConn ~ 2700 7300
NoConn ~ 2800 7300
NoConn ~ 2900 7300
NoConn ~ 3000 7300
NoConn ~ 3100 7300
NoConn ~ 3200 7300
NoConn ~ 3300 7300
NoConn ~ 3400 7300
NoConn ~ 3500 7300
NoConn ~ 3600 7300
NoConn ~ 3700 7300
NoConn ~ 2100 2200
NoConn ~ 2100 2100
$Comp
L power:GND #PWR0111
U 1 1
P 5800 6200
F 0 "#PWR0111" H 5800 5950 50  0001 C CNN
F 1 "GND" H 5805 6027 50  0000 C CNN
F 2 "" H 5800 6200 50  0001 C CNN
F 3 "" H 5800 6200 50  0001 C CNN
	1    5800 6200
	1    0    0    -1  
$EndComp
$Comp
L power:+3V3 #PWR0112
U 1 1
P 1600 700
F 0 "#PWR0112" H 1600 550 50  0001 C CNN
F 1 "+3V3" H 1615 873 50  0000 C CNN
F 2 "" H 1600 700 50  0001 C CNN
F 3 "" H 1600 700 50  0001 C CNN
	1    1600 700 
	1    0    0    -1  
$EndComp
$Comp
L power:+3V3 #PWR0113
U 1 1
P 5800 7200
F 0 "#PWR0113" H 5800 7050 50  0001 C CNN
F 1 "+3V3" H 5815 7373 50  0000 C CNN
F 2 "" H 5800 7200 50  0001 C CNN
F 3 "" H 5800 7200 50  0001 C CNN
	1    5800 7200
	1    0    0    -1  
$EndComp
$Comp
L power:PWR_FLAG #FLG0101
U 1 1
P 5800 7300
F 0 "#FLG0101" H 5800 7375 50  0001 C CNN
F 1 "PWR_FLAG" H 5800 7473 50  0000 C CNN
F 2 "" H 5800 7300 50  0001 C CNN
F 3 "~" H 5800 7300 50  0001 C CNN
	1    5800 7300
	-1   0    0    1   
$EndComp
$Comp
L power:GND #PWR0114
U 1 1
P 6200 7300
F 0 "#PWR0114" H 6200 7050 50  0001 C CNN
F 1 "GND" H 6205 7127 50  0000 C CNN
F 2 "" H 6200 7300 50  0001 C CNN
F 3 "" H 6200 7300 50  0001 C CNN
	1    6200 7300
	1    0    0    -1  
$EndComp
$Comp
L power:PWR_FLAG #FLG0102
U 1 1
P 6200 7200
F 0 "#FLG0102" H 6200 7275 50  0001 C CNN
F 1 "PWR_FLAG" H 6200 7374 50  0000 C CNN
F 2 "" H 6200 7200 50  0001 C CNN
F 3 "~" H 6200 7200 50  0001 C CNN
	1    6200 7200
	1    0    0    -1  
$EndComp
Wire Wire Line
	5800 7200 5800 7300
Wire Wire Line
	6200 7200 6200 7300
$Comp
L Device:CP1 C2
U 1 1
P 2200 950
F 0 "C2" H 2315 996 50  0000 L CNN
F 1 "100u" H 2315 905 50  0000 L CNN
F 2 "Capacitor_THT:CP_Radial_D6.3mm_P2.50mm" H 2200 950 50  0001 C CNN
F 3 "~" H 2200 950 50  0001 C CNN
	1    2200 950 
	1    0    0    -1  
$EndComp
$Comp
L power:GND #PWR0115
U 1 1
P 2200 1100
F 0 "#PWR0115" H 2200 850 50  0001 C CNN
F 1 "GND" H 2205 927 50  0000 C CNN
F 2 "" H 2200 1100 50  0001 C CNN
F 3 "" H 2200 1100 50  0001 C CNN
	1    2200 1100
	1    0    0    -1  
$EndComp
$Comp
L Device:C C1
U 1 1
P 1800 950
F 0 "C1" H 1950 900 50  0000 C CNN
F 1 "0.1u" H 2000 1000 50  0000 C CNN
F 2 "Capacitor_THT:C_Disc_D3.8mm_W2.6mm_P2.50mm" H 1838 800 50  0001 C CNN
F 3 "~" H 1800 950 50  0001 C CNN
	1    1800 950 
	1    0    0    1   
$EndComp
$Comp
L power:GND #PWR0116
U 1 1
P 1800 1100
F 0 "#PWR0116" H 1800 850 50  0001 C CNN
F 1 "GND" H 1805 927 50  0000 C CNN
F 2 "" H 1800 1100 50  0001 C CNN
F 3 "" H 1800 1100 50  0001 C CNN
	1    1800 1100
	1    0    0    -1  
$EndComp
Wire Wire Line
	1600 700  1600 800 
Wire Wire Line
	1800 800  1600 800 
Connection ~ 1600 800 
Wire Wire Line
	1600 800  1600 1300
Wire Wire Line
	2200 800  1800 800 
Connection ~ 1800 800 
$Comp
L dk_Clock-Timing-Programmable-Timers-and-Oscillators:TLC555CP U7
U 1 1
P 4300 1550
F 0 "U7" H 4450 1750 60  0000 C CNN
F 1 "TLC555CP" H 4600 1650 60  0000 C CNN
F 2 "digikey-footprints:DIP-8_W7.62mm" H 4500 1750 60  0001 L CNN
F 3 "http://www.ti.com/lit/ds/symlink/tlc555.pdf" H 4500 1850 60  0001 L CNN
F 4 "296-1857-5-ND" H 4500 1950 60  0001 L CNN "Digi-Key_PN"
F 5 "TLC555CP" H 4500 2050 60  0001 L CNN "MPN"
F 6 "Integrated Circuits (ICs)" H 4500 2150 60  0001 L CNN "Category"
F 7 "Clock/Timing - Programmable Timers and Oscillators" H 4500 2250 60  0001 L CNN "Family"
F 8 "http://www.ti.com/lit/ds/symlink/tlc555.pdf" H 4500 2350 60  0001 L CNN "DK_Datasheet_Link"
F 9 "/product-detail/en/texas-instruments/TLC555CP/296-1857-5-ND/277502" H 4500 2450 60  0001 L CNN "DK_Detail_Page"
F 10 "IC OSC SINGLE TIMER 2.1MHZ 8-DIP" H 4500 2550 60  0001 L CNN "Description"
F 11 "Texas Instruments" H 4500 2650 60  0001 L CNN "Manufacturer"
F 12 "Active" H 4500 2750 60  0001 L CNN "Status"
	1    4300 1550
	1    0    0    -1  
$EndComp
$Comp
L power:+3V3 #PWR0117
U 1 1
P 4300 700
F 0 "#PWR0117" H 4300 550 50  0001 C CNN
F 1 "+3V3" H 4315 873 50  0000 C CNN
F 2 "" H 4300 700 50  0001 C CNN
F 3 "" H 4300 700 50  0001 C CNN
	1    4300 700 
	1    0    0    -1  
$EndComp
$Comp
L power:GND #PWR0118
U 1 1
P 4300 2500
F 0 "#PWR0118" H 4300 2250 50  0001 C CNN
F 1 "GND" H 4305 2327 50  0000 C CNN
F 2 "" H 4300 2500 50  0001 C CNN
F 3 "" H 4300 2500 50  0001 C CNN
	1    4300 2500
	1    0    0    -1  
$EndComp
$Comp
L Device:CP1 C4
U 1 1
P 3700 1150
F 0 "C4" H 3815 1196 50  0000 L CNN
F 1 "100u" H 3815 1105 50  0000 L CNN
F 2 "Capacitor_THT:CP_Radial_D6.3mm_P2.50mm" H 3700 1150 50  0001 C CNN
F 3 "~" H 3700 1150 50  0001 C CNN
	1    3700 1150
	1    0    0    -1  
$EndComp
$Comp
L dk_Transistors-Bipolar-BJT-Single:2N3906BU Q4
U 1 1
P 3400 1150
F 0 "Q4" H 3300 1500 60  0000 L CNN
F 1 "2N3906BU" H 2950 1400 60  0000 L CNN
F 2 "digikey-footprints:TO-92-3" H 3600 1350 60  0001 L CNN
F 3 "https://www.fairchildsemi.com/datasheets/2N/2N3906.pdf" H 3600 1450 60  0001 L CNN
F 4 "2N3906FS-ND" H 3600 1550 60  0001 L CNN "Digi-Key_PN"
F 5 "2N3906BU" H 3600 1650 60  0001 L CNN "MPN"
F 6 "Discrete Semiconductor Products" H 3600 1750 60  0001 L CNN "Category"
F 7 "Transistors - Bipolar (BJT) - Single" H 3600 1850 60  0001 L CNN "Family"
F 8 "https://www.fairchildsemi.com/datasheets/2N/2N3906.pdf" H 3600 1950 60  0001 L CNN "DK_Datasheet_Link"
F 9 "/product-detail/en/on-semiconductor/2N3906BU/2N3906FS-ND/1414" H 3600 2050 60  0001 L CNN "DK_Detail_Page"
F 10 "TRANS PNP 40V 0.2A TO-92" H 3600 2150 60  0001 L CNN "Description"
F 11 "ON Semiconductor" H 3600 2250 60  0001 L CNN "Manufacturer"
F 12 "Active" H 3600 2350 60  0001 L CNN "Status"
	1    3400 1150
	1    0    0    -1  
$EndComp
$Comp
L Device:R_US R12
U 1 1
P 3700 2250
F 0 "R12" H 3768 2296 50  0000 L CNN
F 1 "100K" H 3768 2205 50  0000 L CNN
F 2 "Resistor_THT:R_Axial_DIN0207_L6.3mm_D2.5mm_P2.54mm_Vertical" V 3740 2240 50  0001 C CNN
F 3 "~" H 3700 2250 50  0001 C CNN
	1    3700 2250
	1    0    0    -1  
$EndComp
$Comp
L power:+3V3 #PWR0119
U 1 1
P 3700 700
F 0 "#PWR0119" H 3700 550 50  0001 C CNN
F 1 "+3V3" H 3715 873 50  0000 C CNN
F 2 "" H 3700 700 50  0001 C CNN
F 3 "" H 3700 700 50  0001 C CNN
	1    3700 700 
	1    0    0    -1  
$EndComp
Wire Wire Line
	3700 1300 3700 1400
Wire Wire Line
	3700 1000 3700 900 
Connection ~ 3700 900 
Connection ~ 3700 1400
$Comp
L power:GND #PWR0120
U 1 1
P 3700 2500
F 0 "#PWR0120" H 3700 2250 50  0001 C CNN
F 1 "GND" H 3705 2327 50  0000 C CNN
F 2 "" H 3700 2500 50  0001 C CNN
F 3 "" H 3700 2500 50  0001 C CNN
	1    3700 2500
	1    0    0    -1  
$EndComp
Wire Wire Line
	4300 2500 4300 2200
$Comp
L Device:R_US R11
U 1 1
P 3100 2250
F 0 "R11" H 3168 2296 50  0000 L CNN
F 1 "750" H 3168 2205 50  0000 L CNN
F 2 "Resistor_THT:R_Axial_DIN0207_L6.3mm_D2.5mm_P2.54mm_Vertical" V 3140 2240 50  0001 C CNN
F 3 "~" H 3100 2250 50  0001 C CNN
	1    3100 2250
	1    0    0    -1  
$EndComp
$Comp
L power:GND #PWR0121
U 1 1
P 3100 2500
F 0 "#PWR0121" H 3100 2250 50  0001 C CNN
F 1 "GND" H 3105 2327 50  0000 C CNN
F 2 "" H 3100 2500 50  0001 C CNN
F 3 "" H 3100 2500 50  0001 C CNN
	1    3100 2500
	1    0    0    -1  
$EndComp
NoConn ~ 3800 1950
Text Label 4900 1850 0    50   ~ 0
SYS_ENABLE
NoConn ~ 4800 1750
Wire Wire Line
	6100 2000 6500 2000
Wire Wire Line
	6100 2200 7200 2200
Wire Wire Line
	6100 900  6500 900 
Wire Wire Line
	6100 800  7700 800 
Wire Wire Line
	4800 1850 4900 1850
Wire Wire Line
	3100 1150 3200 1150
Wire Wire Line
	3500 1400 3500 1350
Wire Wire Line
	3500 1400 3700 1400
Wire Wire Line
	3500 950  3500 900 
Wire Wire Line
	3500 900  3700 900 
Wire Wire Line
	3800 1850 3700 1850
Connection ~ 3700 1850
Wire Wire Line
	3800 1750 3700 1750
Wire Wire Line
	3700 1750 3700 1850
Wire Wire Line
	3700 1850 3700 2100
Wire Wire Line
	3100 2500 3100 2400
Wire Wire Line
	3700 2500 3700 2400
Text Label 3600 1650 2    50   ~ 0
~SYS_RESET
Wire Wire Line
	4300 700  4300 1400
Wire Wire Line
	3700 700  3700 900 
Wire Wire Line
	3100 1150 3100 2000
Wire Wire Line
	3700 1400 3700 1750
Connection ~ 3700 1750
Wire Wire Line
	3600 1650 3800 1650
Wire Wire Line
	2000 2000 3100 2000
Connection ~ 3100 2000
Wire Wire Line
	3100 2000 3100 2100
Text Label 1000 2000 2    50   ~ 0
~SYS_RESET
Wire Wire Line
	1000 2000 1200 2000
Text Label 1000 1500 2    50   ~ 0
SYS_ENABLE
$Comp
L SparkFun-LED:LED5MM D_PWR1
U 1 1
P 4700 7100
F 0 "D_PWR1" H 4777 7092 45  0000 L CNN
F 1 "LED5MM" H 4777 7008 45  0000 L CNN
F 2 "LED_5MM" V 4500 7100 20  0001 C CNN
F 3 "" H 4700 7100 50  0001 C CNN
F 4 "XXX-00000" H 4778 6966 60  0001 L CNN "Field4"
	1    4700 7100
	1    0    0    -1  
$EndComp
$Comp
L Device:R_US R13
U 1 1
P 4700 6750
F 0 "R13" H 4768 6796 50  0000 L CNN
F 1 "180" H 4768 6705 50  0000 L CNN
F 2 "Resistor_THT:R_Axial_DIN0207_L6.3mm_D2.5mm_P2.54mm_Vertical" V 4740 6740 50  0001 C CNN
F 3 "~" H 4700 6750 50  0001 C CNN
	1    4700 6750
	1    0    0    -1  
$EndComp
$Comp
L power:GND #PWR02
U 1 1
P 4700 7400
F 0 "#PWR02" H 4700 7150 50  0001 C CNN
F 1 "GND" H 4705 7227 50  0000 C CNN
F 2 "" H 4700 7400 50  0001 C CNN
F 3 "" H 4700 7400 50  0001 C CNN
	1    4700 7400
	1    0    0    -1  
$EndComp
$Comp
L power:+3V3 #PWR01
U 1 1
P 4700 6500
F 0 "#PWR01" H 4700 6350 50  0001 C CNN
F 1 "+3V3" H 4715 6673 50  0000 C CNN
F 2 "" H 4700 6500 50  0001 C CNN
F 3 "" H 4700 6500 50  0001 C CNN
	1    4700 6500
	1    0    0    -1  
$EndComp
Text Label 5200 6500 1    50   ~ 0
SYS_ENABLE
Wire Wire Line
	4700 6500 4700 6600
Wire Wire Line
	4700 6900 4700 7000
Wire Wire Line
	4700 7300 4700 7400
$Comp
L SparkFun-LED:LED5MM D_EN1
U 1 1
P 5200 7100
F 0 "D_EN1" H 5277 7092 45  0000 L CNN
F 1 "LED5MM" H 5277 7008 45  0000 L CNN
F 2 "LED_5MM" V 5000 7100 20  0001 C CNN
F 3 "" H 5200 7100 50  0001 C CNN
F 4 "XXX-00000" H 5278 6966 60  0001 L CNN "Field4"
	1    5200 7100
	1    0    0    -1  
$EndComp
$Comp
L Device:R_US R14
U 1 1
P 5200 6750
F 0 "R14" H 5268 6796 50  0000 L CNN
F 1 "180" H 5268 6705 50  0000 L CNN
F 2 "Resistor_THT:R_Axial_DIN0207_L6.3mm_D2.5mm_P2.54mm_Vertical" V 5240 6740 50  0001 C CNN
F 3 "~" H 5200 6750 50  0001 C CNN
	1    5200 6750
	1    0    0    -1  
$EndComp
$Comp
L power:GND #PWR03
U 1 1
P 5200 7400
F 0 "#PWR03" H 5200 7150 50  0001 C CNN
F 1 "GND" H 5205 7227 50  0000 C CNN
F 2 "" H 5200 7400 50  0001 C CNN
F 3 "" H 5200 7400 50  0001 C CNN
	1    5200 7400
	1    0    0    -1  
$EndComp
Wire Wire Line
	5200 6500 5200 6600
Wire Wire Line
	5200 6900 5200 7000
Wire Wire Line
	5200 7300 5200 7400
Text Notes 7000 7100 0    50   ~ 0
2019 Peter Lapets
Text Notes 8200 7650 0    50   ~ 0
2019-02-14
Text Notes 7450 7500 0    50   ~ 0
Robotic Hamburger Cooker - BeagleBone Black I/O Daughterboard
Text Notes 10600 7650 0    50   ~ 0
2
$EndSCHEMATC
